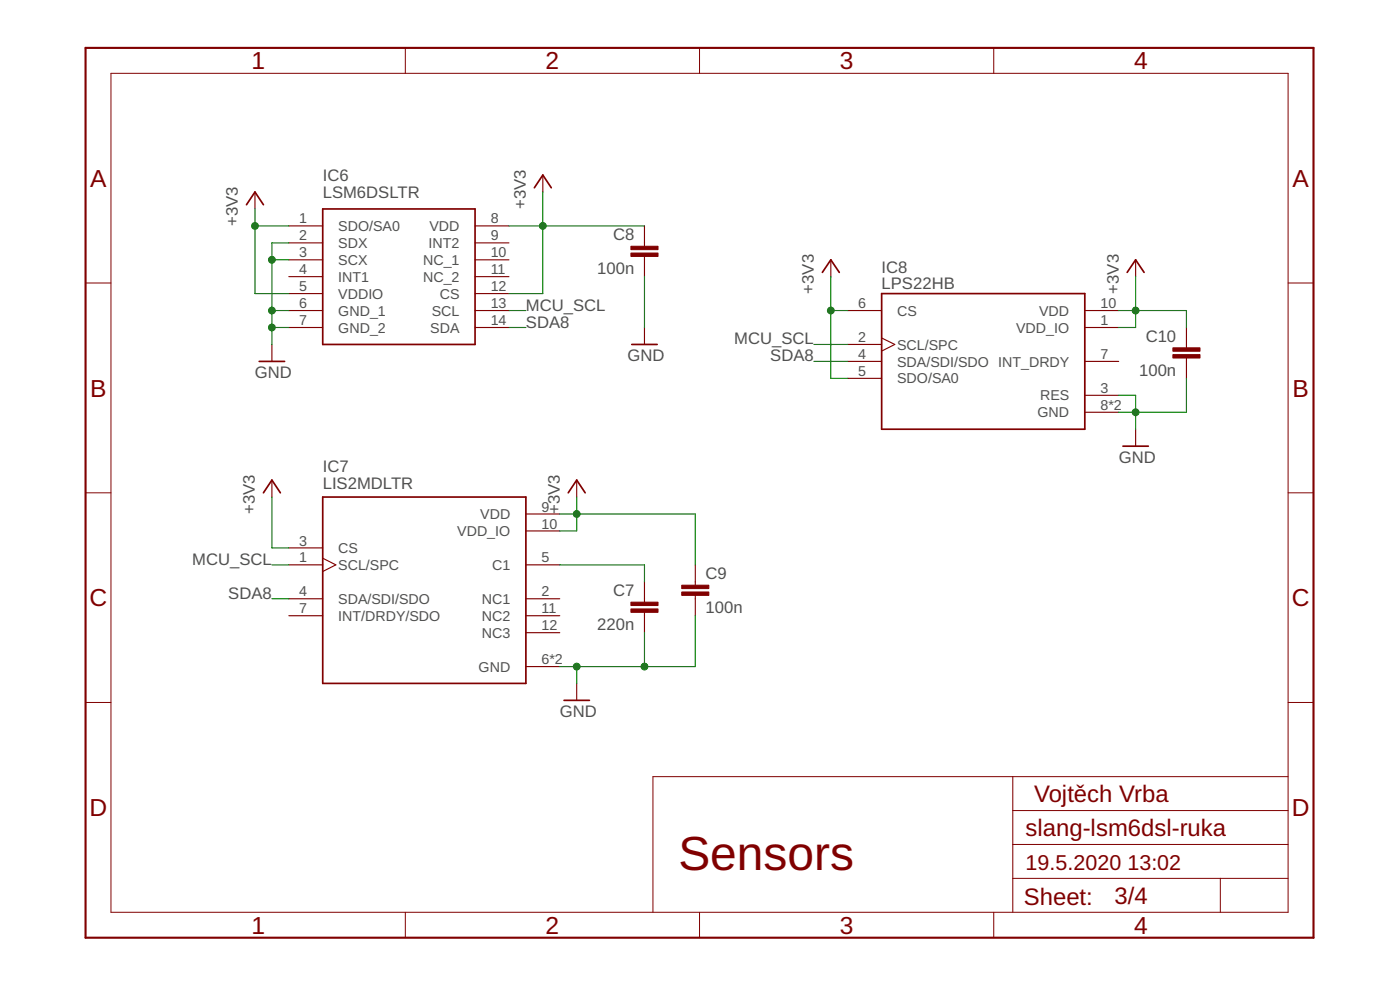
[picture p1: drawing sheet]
<svg xmlns="http://www.w3.org/2000/svg" width="210mm" height="148mm" viewBox="0 0 210 148" stroke-linecap="round" stroke-linejoin="round" font-family="sans-serif">
<g fill="none" stroke="#800000" stroke-width=".25">
<path d="M37 30.7l1.2-1.9 1.3 1.9M48.4 31.3h22.8v20.3h-22.8zM80.1 28.1l1.3-1.9 1.3 1.9M38.9 54.1h3.8M94.7 51.6h3.8M123.3 40.8l1.3-1.9 1.2 1.9M132.2 44h30.4v20.3h-30.4zM169 40.8l1.3-1.9 1.2 1.9M39.5 73.8l1.3-1.9 1.2 1.9M48.4 74.5h30.4v27.9h-30.4zM85.2 73.8l1.3-1.9 1.2 1.9M168.4 66.8h3.8"/>
<path d="M84.6 104.9h3.8"/>
</g>
<g fill="none" stroke="#800000" stroke-width=".17">
<path d="M38.2 28.8v2.5M43.3 33.8h5.1M43.3 36.4h5.1M43.3 38.9h5.1M71.2 33.8h5.1M71.2 36.4h5.1M71.2 38.9h5.1M81.4 26.2v2.6M96.6 33.8v3.1M96.6 38.4v3M124.6 38.9v2.5M170.3 38.9v2.5"/>
<path d="M40.8 51.6v2.5M43.3 41.4h5.1M43.3 44h5.1M43.3 46.5h5.1M43.3 49.1h5.1M71.2 41.4h5.1M71.2 44h5.1M71.2 46.5h5.1M71.2 49.1h5.1M96.6 49.1v2.5M127.1 46.5h5.1M127.1 51.6h5.1"/>
<path d="M127.1 54.1h5.1M127.1 56.7h5.1M132.2 50.6l2 1-2 1M162.6 46.5h5.1M162.6 49.1h5.1M162.6 59.2h5.1M162.6 54.1h5.1M177.9 49.1v3M177.9 53.6v3.1M40.8 71.9v2.6M78.8 77h5.1M78.8 79.5h5.1"/>
<path d="M86.5 71.9v2.6M162.6 61.8h5.1M170.3 64.3v2.5M43.3 84.6h5.1M43.3 82.1h5.1M43.3 89.7h5.1M43.3 92.2h5.1M48.4 83.6l2 1-2 1M78.8 84.6h5.1M78.8 89.7h5.1M78.8 92.2h5.1M78.8 99.9h5.1"/>
<path d="M78.8 94.8h5.1M96.6 87.2v3M96.6 91.7v3.1M104.2 84.6v3.1M104.2 89.2v3M86.5 102.4v2.5"/>
</g>
<g fill="#800000" stroke="#800000" stroke-width=".15">
<path d="M94.6 91.2h4.1v.5h-4.1z"/>
<path d="M94.6 90.2h4.1v.5h-4.1z"/>
<path d="M94.6 37.9h4.1v.5h-4.1z"/>
<path d="M94.6 36.9h4.1v.5h-4.1z"/>
<path d="M102.2 88.7h4.1v.5h-4.1z"/>
<path d="M102.2 87.7h4.1v.5h-4.1z"/>
<path d="M175.9 53.1h4v.5h-4z"/>
<path d="M175.9 52.1h4v.5h-4z"/>
</g>
<g fill="none" stroke="#800000" stroke-width=".15">
<path d="M16.6 11h176.5v125.7h-176.5zM60.8 7.2v3.8M104.9 7.2v3.8M149 7.2v3.8M12.8 42.4h3.8M193.1 42.4h3.8M12.8 73.8h3.8M193.1 73.8h3.8M12.8 105.2h3.8M151.8 116.4v20.3M193.1 116.4h-95.2v20.3M193.1 105.2h3.8"/>
<path d="M60.8 136.7v3.8M104.9 136.7v3.8M149 136.7v3.8M151.8 131.6h41.3M151.8 126.5h41.3M151.8 121.4h41.3M183 131.6v5.1"/>
</g>
<path d="M12.8 7.2h184.1v133.3h-184.1z" fill="none" stroke="#800000" stroke-width=".32"/>
<g fill="none" stroke="#008000" stroke-width=".17">
<path d="M38.2 33.8h5.1M38.2 31.3v12.7h5.1M40.8 38.9h2.5M43.3 36.4h-2.5v15.2M76.3 33.8h20.3M81.4 28.8v15.2h-5.1M40.8 46.5h2.5M40.8 49.1h2.5M76.3 46.5h2.5M76.3 49.1h2.5M96.6 41.4v7.7M122 54.1h5.1"/>
<path d="M122 51.6h5.1M124.6 46.5h2.5M124.6 41.4v15.3h2.5M167.7 59.2h2.6v5.1M167.7 46.5h10.2v2.6M170.3 41.4v7.7h-2.6M177.9 56.7v5.1h-10.2M40.8 74.5v7.6h2.5M83.9 77h20.3v7.6M86.5 74.5v5h-2.6M40.8 89.7h2.5M40.8 84.6h2.5"/>
<path d="M83.9 84.6h12.7v2.6M86.5 99.9v2.5M96.6 94.8v5.1M104.2 92.2v7.7h-20.3"/>
</g>
<g fill="#008000" stroke="#008000" stroke-width=".15">
<circle cx="81.4" cy="33.8" r=".51"/>
<circle cx="170.3" cy="46.5" r=".51"/>
<circle cx="86.5" cy="77" r=".51"/>
<circle cx="38.2" cy="33.8" r=".51"/>
<circle cx="124.6" cy="46.5" r=".51"/>
<circle cx="40.8" cy="49.1" r=".51"/>
<circle cx="40.8" cy="46.5" r=".51"/>
<circle cx="40.8" cy="38.9" r=".51"/>
<circle cx="170.3" cy="61.8" r=".51"/>
<circle cx="86.5" cy="99.9" r=".51"/>
<circle cx="96.6" cy="99.9" r=".51"/>
</g>
<text font-size="7.2" fill="#800000" x="101.7" y="130.3">Sensors</text>
<g font-size="3.7" fill="#800000">
<text x="37.7" y="10.4">1</text>
<text x="81.8" y="10.4">2</text>
<text x="125.9" y="10.4">3</text>
<text x="170" y="10.4">4</text>
<text x="13.5" y="28">A</text>
<text x="193.8" y="28">A</text>
<text x="13.5" y="59.4">B</text>
<text x="193.8" y="59.4">B</text>
<text x="13.4" y="90.8">C</text>
<text x="193.7" y="90.8">C</text>
<text x="13.4" y="122.3">D</text>
<text x="193.7" y="122.3">D</text>
<text x="37.7" y="139.9">1</text>
<text x="81.8" y="139.9">2</text>
<text x="125.9" y="139.9">3</text>
<text x="170" y="139.9">4</text>
</g>
<g font-size="3.6" fill="#800000">
<text x="153.8" y="125.2">slang-lsm6dsl-ruka</text>
<text x="155" y="120.2">Vojtěch Vrba</text>
<text x="153.5" y="135.5">Sheet:</text>
<text x="167.1" y="135.4">3/4</text>
</g>
<g font-size="3.2" fill="#800000">
<text x="153.8" y="130.3">19.5.2020</text>
<text x="169" y="130.3">13:02</text>
</g>
<g font-size="2.5" fill="#505050">
<text x="48.4" y="29.6">LSM6DSLTR</text>
<text x="48.4" y="27.1">IC6</text>
<text x="35.7" y="33.8" transform="rotate(-90 35.7 33.8)">+3V3</text>
<text x="78.9" y="31.3" transform="rotate(-90 78.9 31.3)">+3V3</text>
<text x="91.9" y="36">C8</text>
<text x="89.5" y="41.1">100n</text>
<text x="132.2" y="40.9">IC8</text>
<text x="78.9" y="46.5">MCU_SCL</text>
<text x="122" y="44" transform="rotate(-90 122 44)">+3V3</text>
<text x="132.2" y="43.2">LPS22HB</text>
<text x="167.7" y="44" transform="rotate(-90 167.7 44)">+3V3</text>
<text x="78.9" y="49.1">SDA8</text>
<text x="110.1" y="51.6">MCU_SCL</text>
<text x="171.8" y="51.2">C10</text>
<text x="38.2" y="56.7">GND</text>
<text x="94.1" y="54.2">GND</text>
<text x="115.5" y="54.2">SDA8</text>
<text x="170.8" y="56.3">100n</text>
<text x="48.4" y="70.7">IC7</text>
<text x="167.7" y="69.4">GND</text>
<text x="38.2" y="77" transform="rotate(-90 38.2 77)">+3V3</text>
<text x="48.4" y="73.2">LIS2MDLTR</text>
<text x="83.9" y="77" transform="rotate(-90 83.9 77)">+3V3</text>
<text x="28.8" y="84.6">MCU_SCL</text>
<text x="34.2" y="89.7">SDA8</text>
<text x="91.9" y="89.3">C7</text>
<text x="105.8" y="86.8">C9</text>
<text x="89.5" y="94.4">220n</text>
<text x="105.8" y="91.9">100n</text>
<text x="83.9" y="107.5">GND</text>
</g>
<g font-size="2.1" fill="#505050">
<text x="44.9" y="33.5">1</text>
<text x="50.7" y="34.6">SDO/SA0</text>
<text x="64.4" y="34.6">VDD</text>
<text x="73.6" y="33.5">8</text>
<text x="44.9" y="36">2</text>
<text x="44.9" y="38.6">3</text>
<text x="44.9" y="41.1">4</text>
<text x="50.7" y="37.1">SDX</text>
<text x="50.7" y="39.7">SCX</text>
<text x="63.4" y="39.7">NC_1</text>
<text x="64.3" y="37.1">INT2</text>
<text x="73.6" y="36">9</text>
<text x="73.6" y="38.6">10</text>
<text x="73.6" y="41.1">11</text>
<text x="44.9" y="43.6">5</text>
<text x="44.9" y="46.2">6</text>
<text x="50.7" y="42.2">INT1</text>
<text x="50.7" y="44.8">VDDIO</text>
<text x="50.7" y="47.3">GND_1</text>
<text x="63.4" y="42.2">NC_2</text>
<text x="64.7" y="47.3">SCL</text>
<text x="65.9" y="44.8">CS</text>
<text x="73.6" y="43.6">12</text>
<text x="73.6" y="46.2">13</text>
<text x="128.7" y="46.2">6</text>
<text x="134.5" y="47.3">CS</text>
<text x="155.8" y="47.3">VDD</text>
<text x="165" y="46.2">10</text>
<text x="44.9" y="48.7">7</text>
<text x="50.7" y="49.8">GND_2</text>
<text x="64.5" y="49.8">SDA</text>
<text x="73.6" y="48.7">14</text>
<text x="128.7" y="51.3">2</text>
<text x="128.7" y="53.8">4</text>
<text x="134.5" y="52.4">SCL/SPC</text>
<text x="152.4" y="49.8">VDD_IO</text>
<text x="165" y="48.7">1</text>
<text x="165" y="53.8">7</text>
<text x="128.7" y="56.3">5</text>
<text x="134.5" y="54.9">SDA/SDI/SDO INT_DRDY</text>
<text x="134.5" y="57.5">SDO/SA0</text>
<text x="155.9" y="60">RES</text>
<text x="165" y="58.9">3</text>
<text x="155.6" y="62.5">GND</text>
<text x="165" y="61.4">8*2</text>
<text x="72" y="77.8">VDD</text>
<text x="81.2" y="76.6">9</text>
<text x="44.9" y="81.7">3</text>
<text x="50.7" y="82.8">CS</text>
<text x="68.6" y="80.3">VDD_IO</text>
<text x="81.2" y="79.2">10</text>
<text x="44.9" y="84.3">1</text>
<text x="44.9" y="89.3">4</text>
<text x="50.7" y="85.4">SCL/SPC</text>
<text x="73.8" y="85.4">C1</text>
<text x="81.2" y="84.3">5</text>
<text x="81.2" y="89.3">2</text>
<text x="44.9" y="91.9">7</text>
<text x="50.7" y="90.5">SDA/SDI/SDO</text>
<text x="50.7" y="93">INT/DRDY/SDO</text>
<text x="72.2" y="90.5">NC1</text>
<text x="72.2" y="93">NC2</text>
<text x="72.2" y="95.5">NC3</text>
<text x="81.2" y="91.9">11</text>
<text x="81.2" y="94.4">12</text>
<text x="71.8" y="100.6">GND</text>
<text x="81.2" y="99.5">6*2</text>
</g>
</svg>
